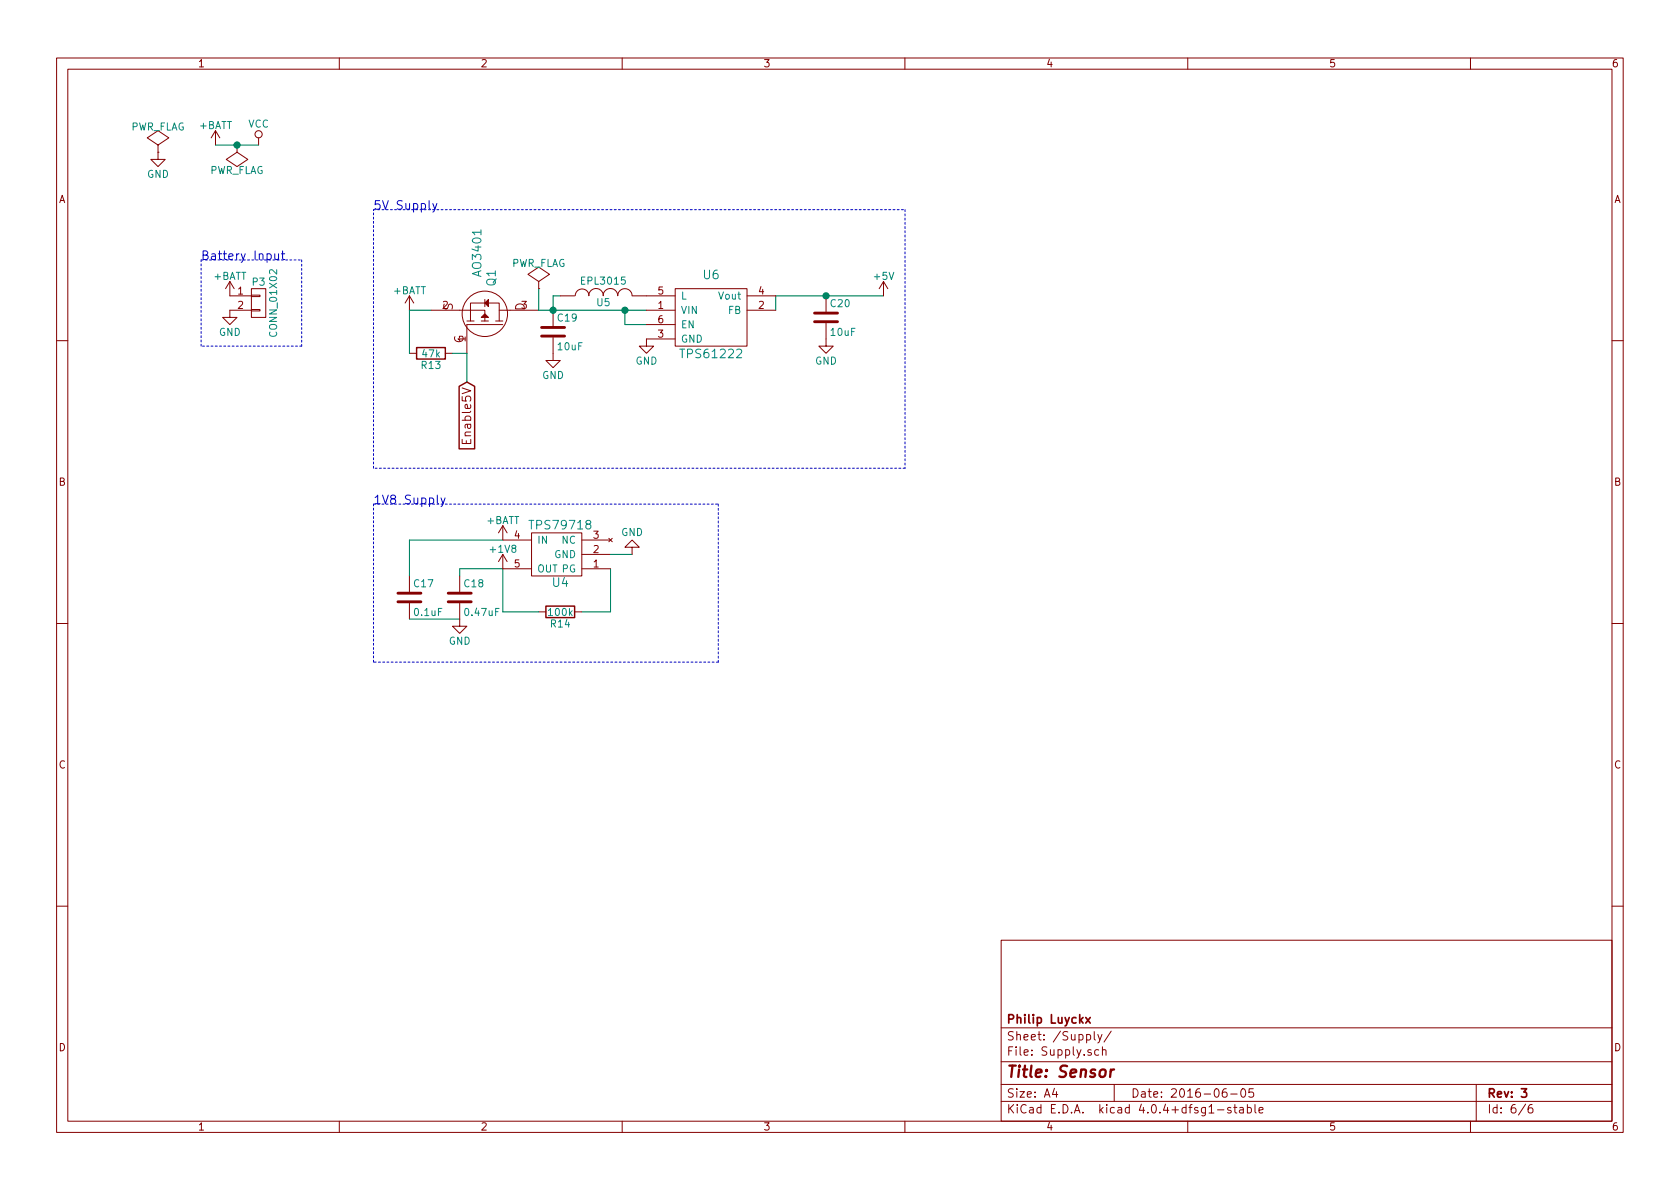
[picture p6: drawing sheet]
EESchema Schematic File Version 2
LIBS:power
LIBS:device
LIBS:transistors
LIBS:conn
LIBS:linear
LIBS:regul
LIBS:74xx
LIBS:cmos4000
LIBS:adc-dac
LIBS:memory
LIBS:xilinx
LIBS:microcontrollers
LIBS:dsp
LIBS:microchip
LIBS:analog_switches
LIBS:motorola
LIBS:texas
LIBS:intel
LIBS:audio
LIBS:interface
LIBS:digital-audio
LIBS:philips
LIBS:display
LIBS:cypress
LIBS:siliconi
LIBS:opto
LIBS:atmel
LIBS:contrib
LIBS:valves
LIBS:CustomICs
LIBS:CustomModules
LIBS:CustomPower
LIBS:CustomTransistors
LIBS:Custom_ShiftRegisters
LIBS:STM32_MCU
LIBS:dc-dc-converters
LIBS:Relais
LIBS:CustomDevices
LIBS:CustomPowerConvertors
LIBS:Sensor-cache
EELAYER 25 0
EELAYER END
$Descr A4 11693 8268
encoding utf-8
Sheet 6 6
Title "Sensor"
Date "2016-06-05"
Rev "3"
Comp "Philip Luyckx"
Comment1 ""
Comment2 ""
Comment3 ""
Comment4 ""
$EndDescr
$Comp
L CONN_01X02 P3
U 1 1
P 1800 2100
F 0 "P3" H 1800 2250 50  0000 C CNN
F 1 "CONN_01X02" V 1900 2100 50  0000 C CNN
F 2 "PinHeaders:Pin_Header_Straight_1x02_TH" H 1800 2100 60  0001 C CNN
F 3 "" H 1800 2100 60  0000 C CNN
	1    1800 2100
	1    0    0    -1  
$EndComp
$Comp
L +BATT #PWR038
U 1 1
P 1600 2050
F 0 "#PWR038" H 1600 1900 50  0001 C CNN
F 1 "+BATT" H 1600 2190 50  0000 C CNN
F 2 "" H 1600 2050 60  0000 C CNN
F 3 "" H 1600 2050 60  0000 C CNN
	1    1600 2050
	1    0    0    -1  
$EndComp
$Comp
L GND #PWR039
U 1 1
P 1600 2150
F 0 "#PWR039" H 1600 1900 50  0001 C CNN
F 1 "GND" H 1600 2000 50  0000 C CNN
F 2 "" H 1600 2150 60  0000 C CNN
F 3 "" H 1600 2150 60  0000 C CNN
	1    1600 2150
	1    0    0    -1  
$EndComp
Text Notes 1400 1800 0    60   ~ 0
Battery Input
Wire Notes Line
	1400 1800 2100 1800
Wire Notes Line
	2100 1800 2100 2400
Wire Notes Line
	2100 2400 1400 2400
Wire Notes Line
	1400 2400 1400 1800
$Comp
L +BATT #PWR040
U 1 1
P 1500 1000
F 0 "#PWR040" H 1500 850 50  0001 C CNN
F 1 "+BATT" H 1500 1140 50  0000 C CNN
F 2 "" H 1500 1000 60  0000 C CNN
F 3 "" H 1500 1000 60  0000 C CNN
	1    1500 1000
	1    0    0    -1  
$EndComp
$Comp
L GND #PWR041
U 1 1
P 1100 1050
F 0 "#PWR041" H 1100 800 50  0001 C CNN
F 1 "GND" H 1100 900 50  0000 C CNN
F 2 "" H 1100 1050 60  0000 C CNN
F 3 "" H 1100 1050 60  0000 C CNN
	1    1100 1050
	1    0    0    -1  
$EndComp
$Comp
L PWR_FLAG #FLG042
U 1 1
P 1100 1050
F 0 "#FLG042" H 1100 1145 50  0001 C CNN
F 1 "PWR_FLAG" H 1100 1230 50  0000 C CNN
F 2 "" H 1100 1050 60  0000 C CNN
F 3 "" H 1100 1050 60  0000 C CNN
	1    1100 1050
	1    0    0    -1  
$EndComp
$Comp
L PWR_FLAG #FLG043
U 1 1
P 1650 1000
F 0 "#FLG043" H 1650 1095 50  0001 C CNN
F 1 "PWR_FLAG" H 1650 1180 50  0000 C CNN
F 2 "" H 1650 1000 60  0000 C CNN
F 3 "" H 1650 1000 60  0000 C CNN
	1    1650 1000
	-1   0    0    1   
$EndComp
$Comp
L +BATT #PWR044
U 1 1
P 2850 2150
F 0 "#PWR044" H 2850 2000 50  0001 C CNN
F 1 "+BATT" H 2850 2290 50  0000 C CNN
F 2 "" H 2850 2150 60  0000 C CNN
F 3 "" H 2850 2150 60  0000 C CNN
	1    2850 2150
	1    0    0    -1  
$EndComp
$Comp
L PMosfetGen Q1
U 1 1
P 3350 2150
F 0 "Q1" H 3575 2225 60  0000 C CNN
F 1 "AO3401" H 3750 2125 60  0000 C CNN
F 2 "CustomSmd:SOT23" H 2900 2290 60  0001 C CNN
F 3 "" H 2900 2290 60  0000 C CNN
F 4 "0.06" H 3350 2150 60  0001 C CNN "Price"
	1    3350 2150
	0    1    -1   0   
$EndComp
$Comp
L R R13
U 1 1
P 3000 2450
F 0 "R13" V 3080 2450 50  0000 C CNN
F 1 "47k" V 3000 2450 50  0000 C CNN
F 2 "Resistors_SMD:R_0603" V 2930 2450 30  0001 C CNN
F 3 "" H 3000 2450 30  0000 C CNN
F 4 "0.01" V 3000 2450 60  0001 C CNN "Price"
	1    3000 2450
	0    1    1    0   
$EndComp
Text GLabel 3250 2650 3    60   Input ~ 0
Enable5V
$Comp
L GND #PWR045
U 1 1
P 4500 2350
F 0 "#PWR045" H 4500 2100 50  0001 C CNN
F 1 "GND" H 4500 2200 50  0000 C CNN
F 2 "" H 4500 2350 60  0000 C CNN
F 3 "" H 4500 2350 60  0000 C CNN
	1    4500 2350
	1    0    0    -1  
$EndComp
$Comp
L C C19
U 1 1
P 3850 2300
F 0 "C19" H 3875 2400 50  0000 L CNN
F 1 "10uF" H 3875 2200 50  0000 L CNN
F 2 "Resistors_SMD:R_0805" H 3888 2150 30  0001 C CNN
F 3 "" H 3850 2300 60  0000 C CNN
F 4 "0.02" H 3850 2300 60  0001 C CNN "Price"
	1    3850 2300
	1    0    0    -1  
$EndComp
$Comp
L GND #PWR046
U 1 1
P 3850 2450
F 0 "#PWR046" H 3850 2200 50  0001 C CNN
F 1 "GND" H 3850 2300 50  0000 C CNN
F 2 "" H 3850 2450 60  0000 C CNN
F 3 "" H 3850 2450 60  0000 C CNN
	1    3850 2450
	1    0    0    -1  
$EndComp
$Comp
L INDUCTOR U5
U 1 1
P 4200 2050
F 0 "U5" V 4150 2050 50  0000 C CNN
F 1 "EPL3015" V 4300 2050 50  0000 C CNN
F 2 "CustomInductors:EPL3015" H 4200 2050 60  0001 C CNN
F 3 "" H 4200 2050 60  0000 C CNN
F 4 "1.15" V 4200 2050 60  0001 C CNN "Price"
	1    4200 2050
	0    -1   -1   0   
$EndComp
Wire Wire Line
	2850 2450 2850 2150
Wire Wire Line
	2850 2150 3000 2150
Wire Wire Line
	3150 2450 3250 2450
Wire Wire Line
	3250 2450 3250 2650
Wire Wire Line
	3750 2150 4500 2150
Wire Wire Line
	4500 2250 4350 2250
Connection ~ 3850 2150
Wire Wire Line
	4350 2250 4350 2150
Connection ~ 4350 2150
Wire Wire Line
	3900 2050 3850 2050
Wire Wire Line
	3850 2050 3850 2150
Wire Wire Line
	5400 2150 5400 2050
Wire Wire Line
	5400 2050 6150 2050
$Comp
L C C20
U 1 1
P 5750 2200
F 0 "C20" H 5775 2300 50  0000 L CNN
F 1 "10uF" H 5775 2100 50  0000 L CNN
F 2 "Resistors_SMD:R_0805" H 5788 2050 30  0001 C CNN
F 3 "" H 5750 2200 60  0000 C CNN
F 4 "0.02" H 5750 2200 60  0001 C CNN "Price"
	1    5750 2200
	1    0    0    -1  
$EndComp
$Comp
L GND #PWR047
U 1 1
P 5750 2350
F 0 "#PWR047" H 5750 2100 50  0001 C CNN
F 1 "GND" H 5750 2200 50  0000 C CNN
F 2 "" H 5750 2350 60  0000 C CNN
F 3 "" H 5750 2350 60  0000 C CNN
	1    5750 2350
	1    0    0    -1  
$EndComp
Connection ~ 5750 2050
$Comp
L +5V #PWR048
U 1 1
P 6150 2050
F 0 "#PWR048" H 6150 1900 50  0001 C CNN
F 1 "+5V" H 6150 2190 50  0000 C CNN
F 2 "" H 6150 2050 60  0000 C CNN
F 3 "" H 6150 2050 60  0000 C CNN
	1    6150 2050
	1    0    0    -1  
$EndComp
Wire Notes Line
	2600 1450 6300 1450
Wire Notes Line
	6300 1450 6300 3250
Wire Notes Line
	6300 3250 2600 3250
Wire Notes Line
	2600 3250 2600 1450
Text Notes 2600 1450 0    60   ~ 0
5V Supply
$Comp
L PWR_FLAG #FLG049
U 1 1
P 3750 2000
F 0 "#FLG049" H 3750 2095 50  0001 C CNN
F 1 "PWR_FLAG" H 3750 2180 50  0000 C CNN
F 2 "" H 3750 2000 60  0000 C CNN
F 3 "" H 3750 2000 60  0000 C CNN
	1    3750 2000
	1    0    0    -1  
$EndComp
Wire Wire Line
	3750 2000 3750 2150
$Comp
L VCC #PWR050
U 1 1
P 1800 1000
F 0 "#PWR050" H 1800 850 50  0001 C CNN
F 1 "VCC" H 1800 1150 50  0000 C CNN
F 2 "" H 1800 1000 60  0000 C CNN
F 3 "" H 1800 1000 60  0000 C CNN
	1    1800 1000
	1    0    0    -1  
$EndComp
Wire Wire Line
	1500 1000 1800 1000
Connection ~ 1650 1000
$Comp
L TPS61222 U6
U 1 1
P 4950 1900
F 0 "U6" H 4950 1900 60  0000 C CNN
F 1 "TPS61222" H 4950 1350 60  0000 C CNN
F 2 "DC_DC_Converters:TPS6122x" H 4950 1900 60  0001 C CNN
F 3 "" H 4950 1900 60  0000 C CNN
F 4 "1.00" H 4950 1900 60  0001 C CNN "Price"
	1    4950 1900
	1    0    0    -1  
$EndComp
$Comp
L TPS79718 U4
U 1 1
P 4050 4000
F 0 "U4" H 4200 4050 60  0000 C CNN
F 1 "TPS79718" H 4200 3650 60  0000 C CNN
F 2 "CustomSmd:SC70" H 4200 4050 60  0001 C CNN
F 3 "" H 4200 4050 60  0000 C CNN
	1    4050 4000
	-1   0    0    1   
$EndComp
$Comp
L +BATT #PWR051
U 1 1
P 3500 3750
F 0 "#PWR051" H 3500 3600 50  0001 C CNN
F 1 "+BATT" H 3500 3890 50  0000 C CNN
F 2 "" H 3500 3750 50  0000 C CNN
F 3 "" H 3500 3750 50  0000 C CNN
	1    3500 3750
	1    0    0    -1  
$EndComp
$Comp
L C C18
U 1 1
P 3200 4150
F 0 "C18" H 3225 4250 50  0000 L CNN
F 1 "0.47uF" H 3225 4050 50  0000 L CNN
F 2 "Resistors_SMD:R_0805" H 3238 4000 50  0001 C CNN
F 3 "" H 3200 4150 50  0000 C CNN
	1    3200 4150
	1    0    0    -1  
$EndComp
$Comp
L GND #PWR052
U 1 1
P 3200 4300
F 0 "#PWR052" H 3200 4050 50  0001 C CNN
F 1 "GND" H 3200 4150 50  0000 C CNN
F 2 "" H 3200 4300 50  0000 C CNN
F 3 "" H 3200 4300 50  0000 C CNN
	1    3200 4300
	1    0    0    -1  
$EndComp
$Comp
L GND #PWR053
U 1 1
P 4400 3850
F 0 "#PWR053" H 4400 3600 50  0001 C CNN
F 1 "GND" H 4400 3700 50  0000 C CNN
F 2 "" H 4400 3850 50  0000 C CNN
F 3 "" H 4400 3850 50  0000 C CNN
	1    4400 3850
	-1   0    0    1   
$EndComp
Wire Wire Line
	4250 3850 4400 3850
$Comp
L R R14
U 1 1
P 3900 4250
F 0 "R14" V 3980 4250 50  0000 C CNN
F 1 "100k" V 3900 4250 50  0000 C CNN
F 2 "Resistors_SMD:R_0603" V 3830 4250 50  0001 C CNN
F 3 "" H 3900 4250 50  0000 C CNN
	1    3900 4250
	0    1    1    0   
$EndComp
Wire Wire Line
	3200 3950 3500 3950
Wire Wire Line
	3500 3950 3500 4250
Wire Wire Line
	3500 4250 3750 4250
Wire Wire Line
	4050 4250 4250 4250
Wire Wire Line
	4250 4250 4250 3950
Wire Wire Line
	3200 3950 3200 4000
$Comp
L C C17
U 1 1
P 2850 4150
F 0 "C17" H 2875 4250 50  0000 L CNN
F 1 "0.1uF" H 2875 4050 50  0000 L CNN
F 2 "Resistors_SMD:R_0805" H 2888 4000 50  0001 C CNN
F 3 "" H 2850 4150 50  0000 C CNN
	1    2850 4150
	1    0    0    -1  
$EndComp
Wire Wire Line
	3500 3750 2850 3750
Wire Wire Line
	2850 3750 2850 4000
Wire Wire Line
	2850 4300 3200 4300
Wire Notes Line
	2600 3500 5000 3500
Wire Notes Line
	5000 3500 5000 4600
Wire Notes Line
	5000 4600 2600 4600
Wire Notes Line
	2600 4600 2600 3500
Text Notes 2600 3500 0    60   ~ 0
1V8 Supply\n
$Comp
L +1V8 #PWR054
U 1 1
P 3500 3950
F 0 "#PWR054" H 3500 3800 50  0001 C CNN
F 1 "+1V8" H 3500 4090 50  0000 C CNN
F 2 "" H 3500 3950 50  0000 C CNN
F 3 "" H 3500 3950 50  0000 C CNN
	1    3500 3950
	1    0    0    -1  
$EndComp
$EndSCHEMATC
